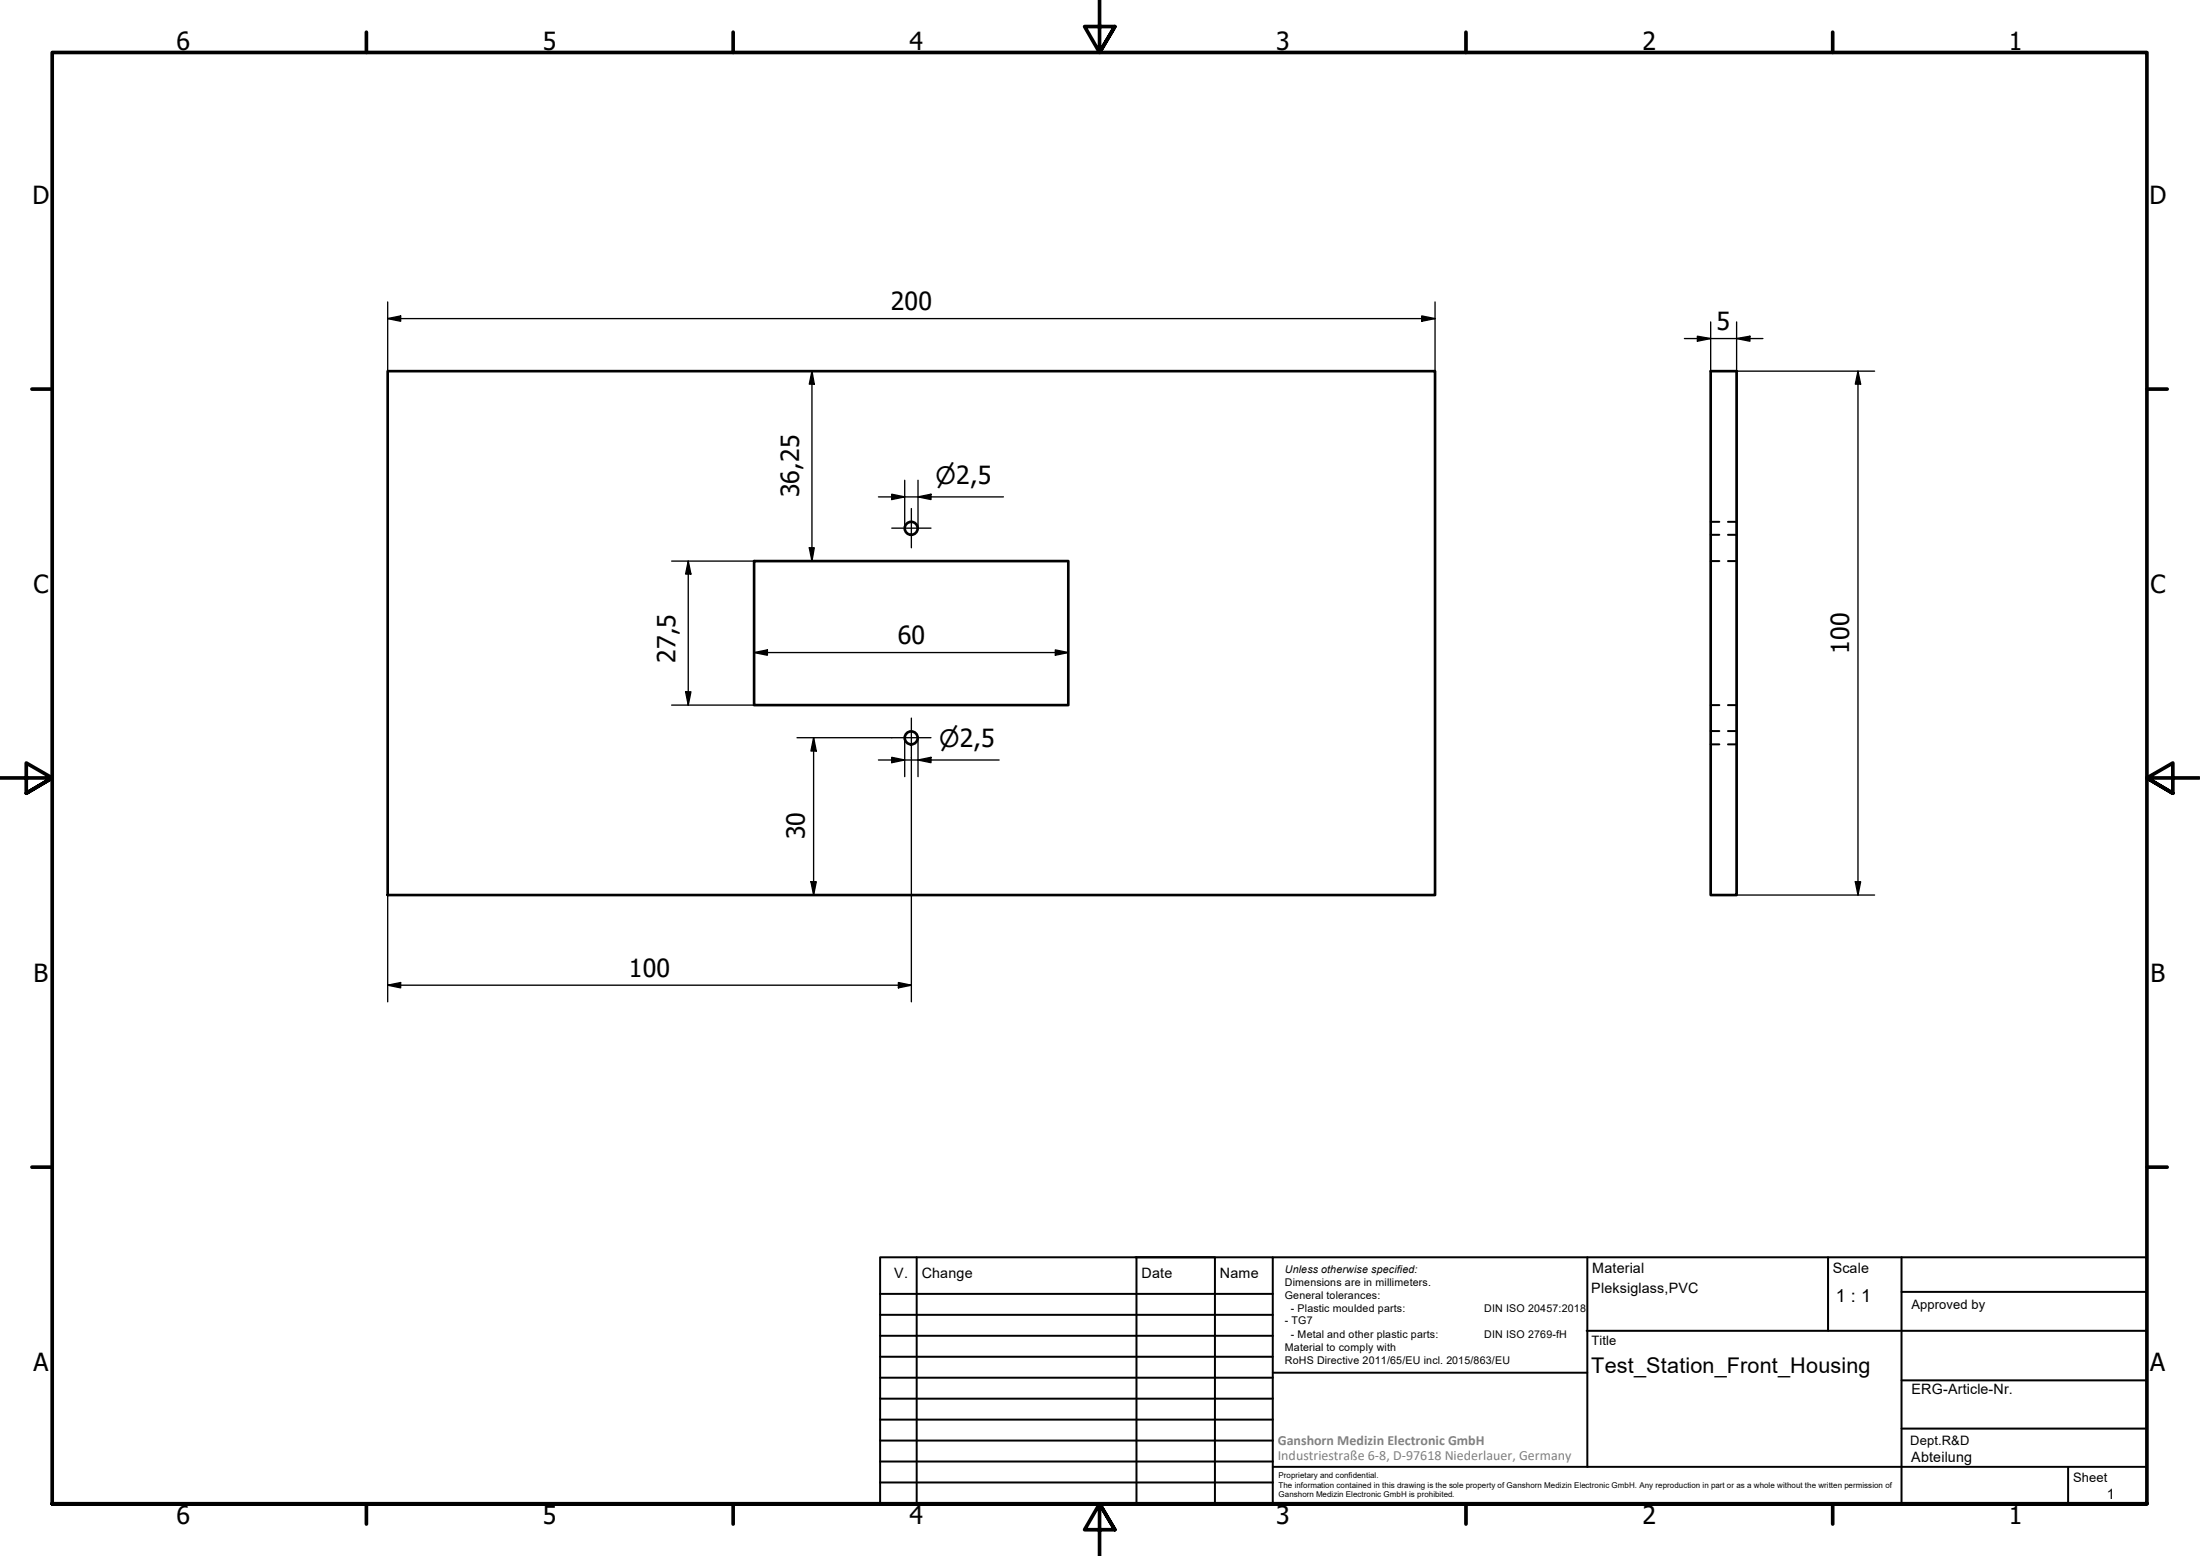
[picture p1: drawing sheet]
<svg xmlns="http://www.w3.org/2000/svg" width="420mm" height="297mm" viewBox="0 0 420 297" stroke-linecap="round" stroke-linejoin="round" font-family="sans-serif">
<!-- layer: Visible (ISO) -->
<g fill="none" stroke="#000" stroke-width=".51">
<path d="M74 70.9h200.1v100h-200.1zM326.7 70.9h5v100h-5zM144 107.1h60v27.5h-60z"/>
<circle cx="174" cy="100.9" r="1.24"/>
<circle cx="174" cy="140.9" r="1.24"/>
</g>
<!-- layer: Hidden (ISO) -->
<path d="M326.7 99.6h1.7M330 99.6h1.7M326.7 107.1h1.7M326.7 102.1h1.7M330 107.1h1.7M330 102.1h1.7M326.7 134.6h1.7M326.7 139.6h1.7M330 134.6h1.7M330 139.6h1.7M326.7 142.1h1.7M330 142.1h1.7" fill="none" stroke="#000" stroke-width=".38"/>
<!-- layer: Border (ISO) -->
<g fill="none" stroke="#000" stroke-width=".7">
<path d="M70 6.1v3.9M140 6.1v3.9M210 0v10l-2.9-4.9h5.8l-2.9 4.9 2.9-4.9M280 6.1v3.9M350 6.1v3.9M6.1 74.3h3.9M410 74.3h3.9M0 148.5h10l-5-2.8v5.7l5-2.9-5 2.9M420 148.5h-10l5-2.8v5.7l-5-2.9 5 2.9M6.1 222.8h3.9M410 222.8h3.9M10 287.1v-277.1h400v277.1h-400h400"/>
<path d="M70 287.1v3.8M140 287.1v3.8M212.9 292l-2.9-4.9 2.9 4.9h-5.8l2.9-4.9v9.9M280 287.1v3.8M350 287.1v3.8"/>
</g>
<!-- layer: TitleBlock -->
<g fill="none" stroke="#000" stroke-width=".38">
<path d="M168.1 251h75M168.1 247h75M168.1 255h75M168.1 259h75M175.1 240v47M216.9 240h15M217 240v47M232 240v47M243.1 240.1v46.9h-75v-47h241.9v47.1h-167M303 254h107M303.1 240v40M349.1 240v14"/>
<path d="M363.2 240v47.1M363.2 246.6h46.8M168.1 271h75M168.1 263h75M168.1 267h75M168.1 275h75M168.1 279h75M243.1 262.1h60M363.2 272.7h46.8M363.2 263.5h46.8M168.1 283h75M216.9 287h15"/>
<path d="M243.1 280h166.9M395 280.1v7"/>
</g>
<!-- layer: Dimension (ISO) -->
<g fill="none" stroke="#000" stroke-width=".25">
<path d="M74 57.6v13.3M274.1 57.6v13.3M74 60.8l2.5-.5v1zM74 60.8h200.1M155.1 70.9l.4 2.4h-.9zM155.1 70.9v36.2M271.5 60.3l2.6 .5-2.6 .5zM321.7 64.6h15M324.2 64.2l2.5 .4-2.5 .5zM326.7 61.5v9.4M331.7 64.6l2.5-.4v.9zM331.7 61.5v9.4h26.3"/>
<path d="M354.8 70.9l.5 2.4h-1zM354.8 70.9v100M167.8 94.9h23.8M170.3 94.3l2.5 .6-2.5 .5zM172.8 91.7v9.1M175.3 94.9l2.5-.6v1.1zM175.3 91.7v9.1M128.3 107.1h15.7M131.4 107.1l.6 2.5h-1.1zM131.4 107.1v27.5M151.9 107.1h52.1M154.6 104.6h.9l-.4 2.5z"/>
<path d="M130.9 132.1h1.1l-.6 2.5zM144 124.6l2.6-.5v1zM144 121.4v13.2h-15.7M144 124.6h60M201.5 124.1l2.5 .5-2.5 .5zM204 121.4v13.2M152.2 140.8h18.1M155.4 140.8l.5 2.6h-1zM155.4 140.8v30.1M167.8 145.1h23M170.3 144.6l2.5 .5-2.5 .5zM172.8 141v7.3"/>
<path d="M174.1 144.6v46.6M175.3 145.1l2.5-.5v1zM175.3 141v7.3M74 170.9v20.3M154.9 168.3h1l-.5 2.6zM331.7 170.9h26.3M354.3 168.3h1l-.5 2.6zM74 188.1l2.5-.5v1zM74 188.1h100.1M171.6 187.6l2.5 .5-2.5 .5z"/>
</g>
<g fill="#000">
<path d="M74 60.8l2.5-.5v1zM155.1 70.9l.4 2.4h-.9zM271.5 60.3l2.6 .5-2.6 .5zM324.2 64.2l2.5 .4-2.5 .5zM331.7 64.6l2.5-.4v.9zM354.8 70.9l.5 2.4h-1zM170.3 94.3l2.5 .6-2.5 .5zM175.3 94.9l2.5-.6v1.1zM131.4 107.1l.6 2.5h-1.1zM154.6 104.6h.9l-.4 2.5zM130.9 132.1h1.1l-.6 2.5zM144 124.6l2.6-.5v1z"/>
<path d="M201.5 124.1l2.5 .5-2.5 .5zM155.4 140.8l.5 2.6h-1zM170.3 144.6l2.5 .5-2.5 .5zM175.3 145.1l2.5-.5v1zM154.9 168.3h1l-.5 2.6zM354.3 168.3h1l-.5 2.6zM74 188.1l2.5-.5v1zM171.6 187.6l2.5 .5-2.5 .5z"/>
</g>
<!-- layer: Center Mark (ISO) -->
<path d="M174.1 97.1v7.5M170.3 100.8h7.5M174.1 137.1v7.5M170.3 140.8h7.5" fill="none" stroke="#000" stroke-width=".25"/>
<g font-size="4.8">
<text x="33.7" y="9.6">6</text>
<text x="103.7" y="9.6">5</text>
<text x="173.7" y="9.6">4</text>
<text x="243.7" y="9.6">3</text>
<text x="313.7" y="9.6">2</text>
<text x="383.7" y="9.6">1</text>
<text x="6.2" y="38.9">D</text>
<text x="410.5" y="38.9">D</text>
<text x="170.1" y="59.2">200</text>
<text x="327.9" y="63">5</text>
<text x="152.7" y="94.9" transform="rotate(-90 152.7 94.9)">36,25</text>
<text x="6.4" y="113.1">C</text>
<text x="410.7" y="113.1">C</text>
<text x="171.4" y="123">60</text>
<text x="353.2" y="124.8" transform="rotate(-90 353.2 124.8)">100</text>
<text x="129" y="126.5" transform="rotate(-90 129 126.5)">27,5</text>
<text x="153.7" y="160.2" transform="rotate(-90 153.7 160.2)">30</text>
<text x="6.4" y="187.4">B</text>
<text x="120.1" y="186.5">100</text>
<text x="410.7" y="187.4">B</text>
<text x="6.4" y="261.7">A</text>
<text x="410.7" y="261.7">A</text>
<text x="33.7" y="290.9">6</text>
<text x="103.7" y="290.9">5</text>
<text x="173.7" y="290.9">4</text>
<text x="243.7" y="290.9">3</text>
<text x="313.7" y="290.9">2</text>
<text x="383.7" y="290.9">1</text>
</g>
<g font-size="4.6">
<text x="178.7" y="92.4">⌀2,5</text>
<text x="179.4" y="142.7">⌀2,5</text>
</g>
<text font-size="4.1" x="303.9" y="262.2">Test_Station_Front_Housing</text>
<text font-size="3.4" x="350.6" y="248.5">1 : 1</text>
<g font-size="2.7">
<text x="170.8" y="244">V.</text>
<text x="176" y="244">Change</text>
<text x="218" y="244">Date</text>
<text x="233" y="244">Name</text>
<text x="304.1" y="243">Material</text>
<text x="350" y="243.1">Scale</text>
<text x="303.9" y="246.8">Pleksiglass,PVC</text>
<text x="365.1" y="266.1">ERG-Article-Nr.</text>
<text x="365" y="279">Abteilung</text>
<text x="402.3" y="286.2">1</text>
</g>
<g font-size="2.7" fill="#808080">
<text x="244" y="275.8">Ganshorn Medizin Electronic GmbH</text>
<text x="244" y="278.7">Industriestraße 6-8, D-97618 Niederlauer, Germany</text>
</g>
<g font-size="2.5">
<text x="365.1" y="249.9">Approved by</text>
<text x="304" y="256.8">Title</text>
<text x="364.8" y="275.8">Dept.R&amp;D</text>
<text x="395.9" y="282.9">Sheet</text>
</g>
<g font-size="2">
<text x="245.4" y="242.9">Unless otherwise specified:</text>
<text x="245.4" y="245.4">Dimensions are in millimeters.</text>
<text x="245.4" y="247.9">General tolerances:</text>
<text x="246.5" y="250.4">- Plastic moulded parts:</text>
<text x="283.5" y="250.4">DIN ISO 20457:2018</text>
<text x="245.4" y="252.8">- TG7</text>
<text x="245.4" y="257.9">Material to comply with</text>
<text x="246.5" y="255.4">- Metal and other plastic parts:</text>
<text x="283.5" y="255.4">DIN ISO 2769-fH</text>
<text x="245.4" y="260.3">RoHS Directive 2011/65/EU incl. 2015/863/EU</text>
</g>
<g font-size="1.5">
<text x="244.2" y="282.2">Proprietary and confidential.</text>
<text x="244.2" y="284">The information contained in this drawing is the sole property of Ganshorn Medizin Electronic GmbH. Any reproduction in part or as a whole without the written permission of</text>
<text x="244.2" y="285.8">Ganshorn Medizin Electronic GmbH is prohibited.</text>
</g>
</svg>
